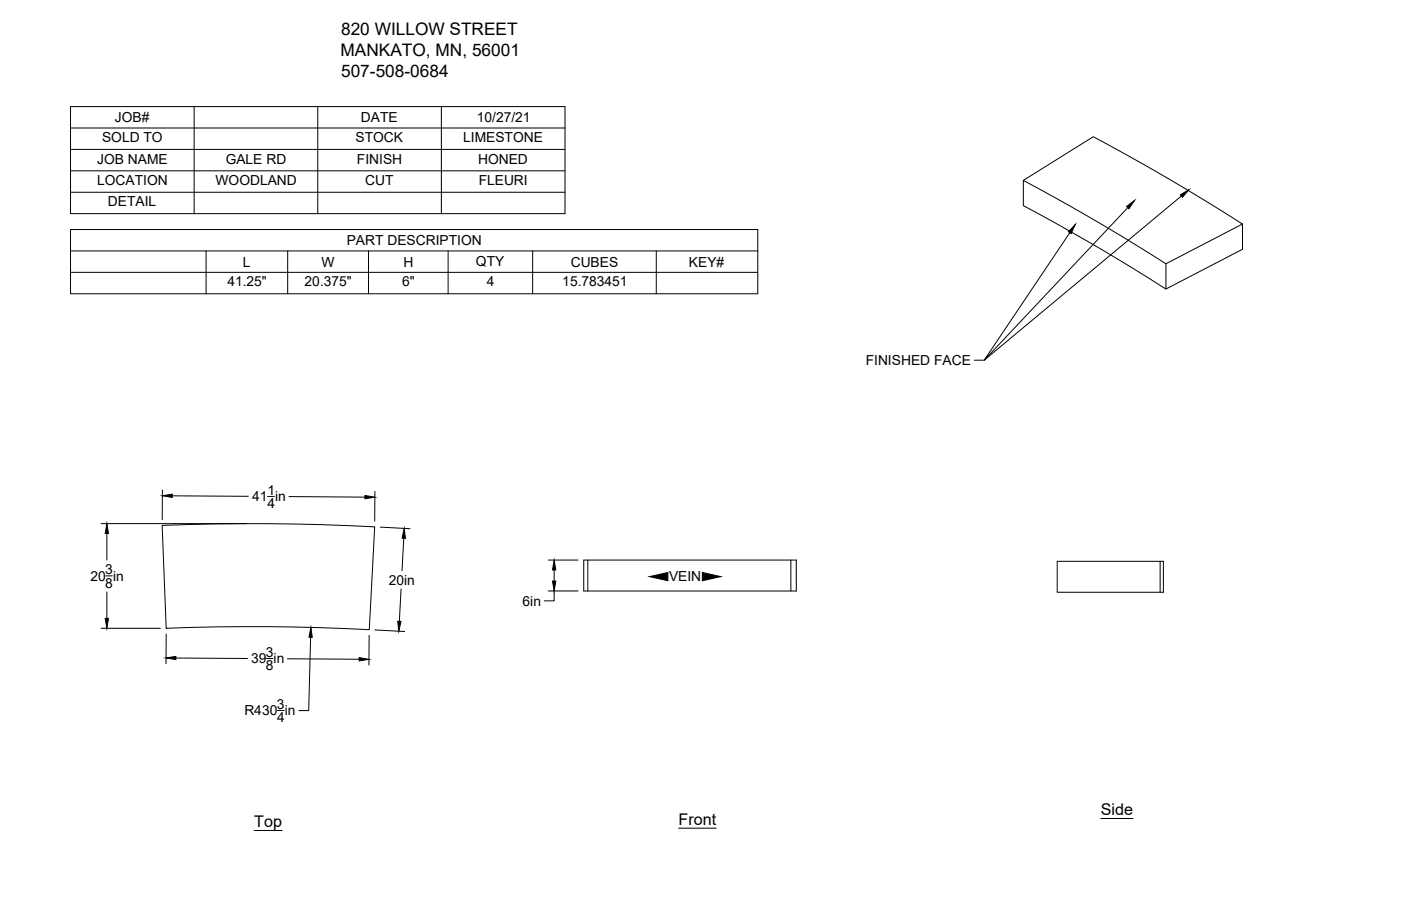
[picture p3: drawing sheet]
<svg xmlns="http://www.w3.org/2000/svg" width="432mm" height="279mm" viewBox="0 0 432 279" stroke-linecap="round" stroke-linejoin="round" font-family="sans-serif">
<!-- layer: Visible -->
<path d="M315.4 55.6l21.6-13.4a672.1 672.1 0 0 1 45.9 26.9l-23.6 12.2M382.9 69.1v7.8l-23.6 12.2a627.6 627.6 0 0 0-43.9-25.7v-7.8a659.1 659.1 0 0 1 43.9 25.7v7.8M50 162a714.3 714.3 0 0 1 65.5 .5l-1.7 31.7a680.9 680.9 0 0 0-62.6-.4zM181.2 172.7h-1.3v9.6h65.5v-9.6h-1.6M325.8 173.1h32.8v9.5h-32.8zM357.6 173.1v9.5M181.2 182.3v-9.6h62.6v9.6" fill="none" stroke="#000" stroke-width=".31"/>
<!-- layer: Annotations -->
<path d="M78.4 256.1h8.5M209.1 255.4h11.6M339.3 252.4h9.9" fill="none" stroke="#000" stroke-width=".31"/>
<!-- layer: Dimensions -->
<g fill="none" stroke="#000" stroke-width=".31">
<path d="M50.1 151.1l-.1 9.2M53.1 152.9l23.4 .2M82.5 153.1h2.1M89.1 153.1l23.4 .2M115.5 151.6v9.1M31.2 161.5h44.9M32.6 177.6h2M32.9 164.5v8.2M117.2 162.6l9.2 .4M124.4 166l-.5 10M169 172.7h9.2M170.8 175.8v3.4"/>
<path d="M31.2 193.8h18.2M32.9 182.5v8.2M51.2 195.5v9.2M95.7 196.5l-.6 22.6h-3M113.8 196l-.1 9.1M115.6 194.3l9.1 .5M123.6 181.6l-.5 10M169 182.2h9.2M170.8 182.2v3.1h-3.1M54.2 202.9l22.1 .2M82.1 203.1h2M85.5 219.1h2.1"/>
<path d="M88.6 203.2l22.1 .1"/>
</g>
<path d="M50 152.9l3.1-.5v1zM112.5 152.8l3 .5-3 .5zM32.9 161.5l.5 3h-1zM124.6 163l.3 3h-1zM170.8 172.7l.5 3.1h-1zM170.3 179.2h1l-.5 3zM32.4 190.7h1l-.5 3.1zM95.8 193.5l.4 3h-1zM122.6 191.6h1l-.7 3.1zM51.2 202.9l3-.5v1zM110.7 202.8l3 .5-3 .5z" fill="#000" stroke="#000" stroke-width=".31"/>
<!-- layer: BOM -->
<g fill="none" stroke="#000" stroke-width=".31">
<path d="M21.7 32.9h152.4v33h-152.4zM21.7 39.5h152.4M59.8 32.9v33M97.9 32.9v33M136 32.9v33M21.7 46.1h152.4M21.7 52.7h152.4M21.7 59.3h152.4M21.7 70.8h211.9v19.8h-211.9zM21.7 77.4h211.9M63.5 77.4v13.2M88.7 77.4v13.2"/>
<path d="M113.6 77.4v13.2M138.1 77.4v13.2M164.2 77.4v13.2M202.3 77.4v13.2M21.7 84h211.9"/>
</g>
<!-- layer: 0 -->
<path d="M331.4 69.2l-1.3 2.9-.8-.6zM347.2 63.7l2.5-1.9-1.7 2.6zM363.8 60.1l2.7-1.6-2.1 2.4zM200.2 177.8l5.6-1.2v2.5zM216.5 176.6l5.6 1.2-5.6 1.3z" fill="#000" stroke="#000" stroke-width=".31"/>
<path d="M347.6 64l-44.3 47.1 26.4-39.3M364.1 60.5l-60.8 50.6h-3" fill="none" stroke="#000" stroke-width=".31"/>
<g font-size="5.3">
<text x="105.1" y="10.8">820 WILLOW STREET</text>
<text x="105" y="17.3">MANKATO, MN, 56001</text>
<text x="105.1" y="23.6">507-508-0684</text>
</g>
<g font-size="5">
<text x="339.3" y="251.4">Side</text>
<text x="78.4" y="255.1">Top</text>
<text x="209.1" y="254.4">Front</text>
</g>
<g font-size="4.3">
<text x="35.4" y="37.7">JOB#</text>
<text x="111.3" y="37.7">DATE</text>
<text x="147" y="37.7">10/27/21</text>
<text x="31.5" y="43.8">SOLD TO</text>
<text x="109.6" y="43.8">STOCK</text>
<text x="142.7" y="43.8">LIMESTONE</text>
<text x="30" y="50.4">JOB NAME</text>
<text x="69.6" y="50.4">GALE RD</text>
<text x="110" y="50.4">FINISH</text>
<text x="147.3" y="50.4">HONED</text>
<text x="29.9" y="57">LOCATION</text>
<text x="66.4" y="57">WOODLAND</text>
<text x="112.5" y="57">CUT</text>
<text x="147.5" y="57">FLEURI</text>
<text x="33.3" y="63.6">DETAIL</text>
<text x="106.8" y="75.6">PART DESCRIPTION</text>
<text x="74.8" y="82.2">L</text>
<text x="99.1" y="82.2">W</text>
<text x="124.3" y="82.2">H</text>
<text x="146.7" y="82.1">QTY</text>
<text x="175.9" y="82.2">CUBES</text>
<text x="212.3" y="82.2">KEY#</text>
<text x="70.1" y="88.3">41.25&quot;</text>
<text x="93.9" y="88.3">20.375&quot;</text>
<text x="123.9" y="88.3">6&quot;</text>
<text x="150" y="88.3">4</text>
<text x="173.3" y="88.3">15.783451</text>
<text x="266.8" y="112.6">FINISHED FACE</text>
<text x="77.7" y="154.6">41 in</text>
<text x="82.5" y="152.6">1</text>
<text x="82.4" y="156.7">4</text>
<text x="27.9" y="179.1">20 in</text>
<text x="32.4" y="177.1">3</text>
<text x="206.2" y="179.3">VEIN</text>
<text x="32.4" y="181.2">8</text>
<text x="119.8" y="180.3">20in</text>
<text x="161.1" y="186.8">6in</text>
<text x="81.9" y="202.6">3</text>
<text x="77.4" y="204.6">39 in</text>
<text x="81.9" y="206.7">8</text>
<text x="75.3" y="220.6">R430 in</text>
<text x="85.4" y="218.6">3</text>
<text x="85.4" y="222.7">4</text>
</g>
</svg>
